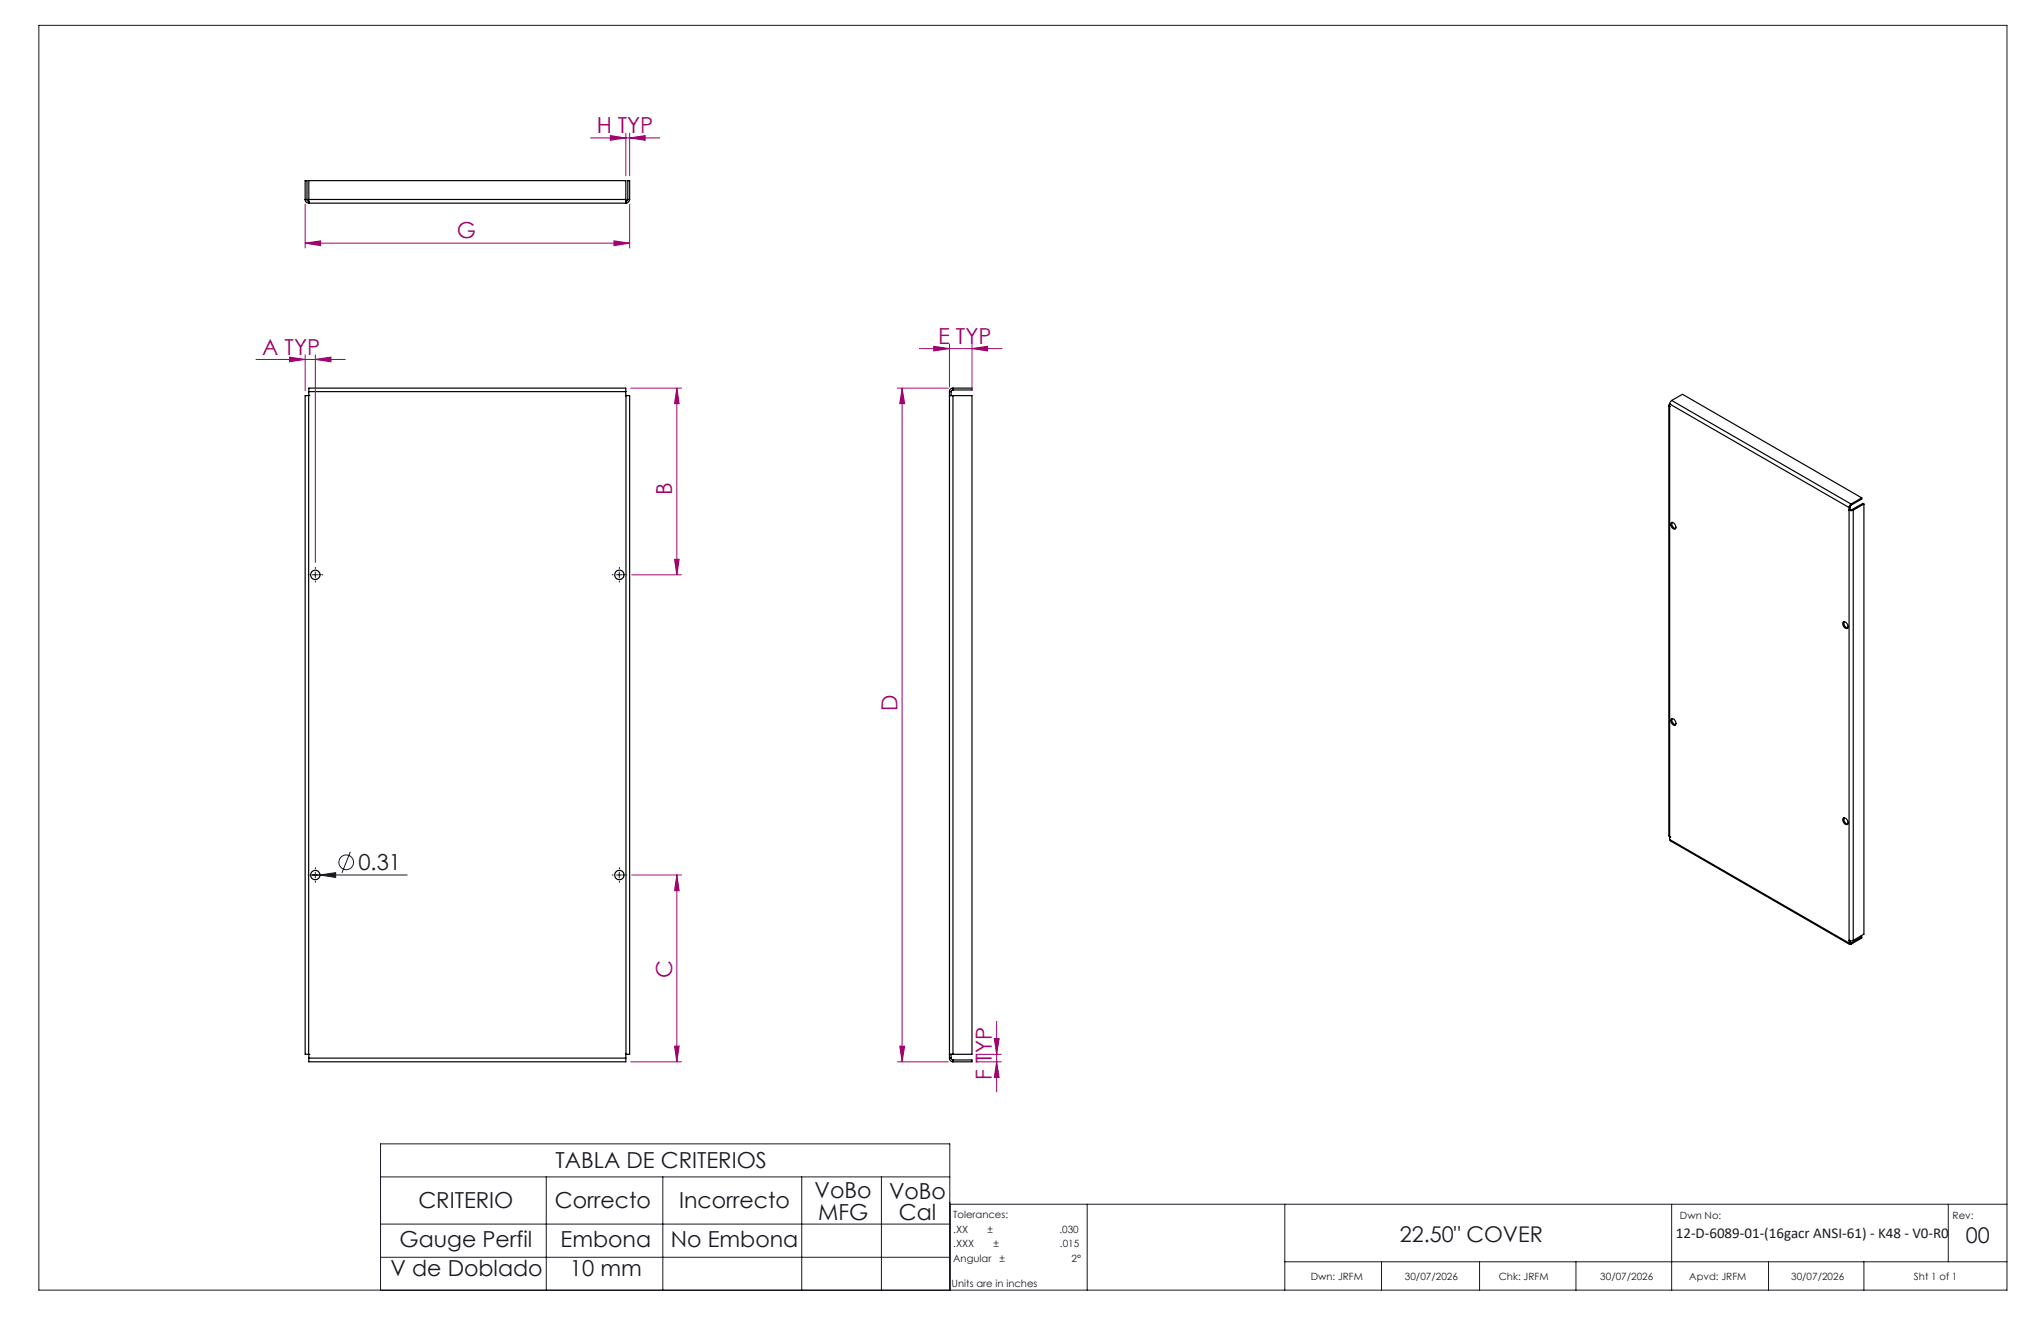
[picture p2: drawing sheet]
<svg xmlns="http://www.w3.org/2000/svg" width="432mm" height="279mm" viewBox="0 0 432 279" stroke-linecap="round" stroke-linejoin="round" font-family="sans-serif">
<g fill="none" stroke="#191924" stroke-width=".21">
<path d="M8.2 5.4h416.4v267.5h-416.4zM66.1 121.6h1.2M66.7 121v1.2M130.4 121.6h1.3M131 121v1.2M65.7 185.1h20.4M66.7 184.5v1.2M67.7 185.1l3.3-.5v1zM74.1 180.2l-1.7 4.4M130.4 185.1h1.3M131 184.5v1.2M80.5 241.9h120.4v31h-120.4z"/>
<path d="M80.5 248.9h120.4M80.5 258.9h120.4M115.6 248.9v24M140.2 248.9v24M169.6 248.9v24M186.5 248.9v24M200.9 254.7h223.7M230 254.7v18.2M271.8 254.7v18.2M353.7 254.7v18.2M412.2 254.7v12.2M80.5 265.9h120.4"/>
<path d="M271.8 266.9h152.8M292.3 266.9v6M313 266.9v6M333.4 266.9v6M374.2 266.9v6M394.3 266.9v6"/>
<circle cx="73.2" cy="182.4" r="1.55"/>
</g>
<g fill="none" stroke="#000" stroke-width=".25">
<path d="M64.6 42.2a.78 .78 0 0 0 .7 .8M64.6 42.2v-4h.3v4M64.6 42.2h.3M64.9 42.2l.1 .2 .3 .2M65.3 42.6v.4M65.3 43h67.1M65.3 42.6h.1M65.3 42.2v.8M65.3 42.2v-4h67.1v4M65.3 42.2h67.1M132.4 42.2v.8M132.4 42.6h.1"/>
<path d="M132.4 42.6v.4M132.8 42.2l-.1 .3-.3 .1M132.8 42.2v-4h.4v4M132.8 42.2h.4M133.2 42.2a.85 .85 0 0 1-.8 .8M65.3 83.7h-.7v139.3h.7M65.3 83.7h.1M65.3 83.6h.1M65.3 82.8v-.7h67.1v.7M65.3 82.8v141M65.3 82.8h67.1M132.4 83.6h.1"/>
<path d="M132.4 82.8v.9M132.4 83.7h.8v139.3h-.8M132.4 83.7v139.3M200.9 83.7h.7M200.9 82.8h.3M200.9 82.8v141M200.9 83.6h.3M201.2 82.8v.9M201.6 82.1a.72 .72 0 0 0-.7 .7M201.6 82.5h-.2l-.2 .3M201.6 83.7h4v139.3h-4M201.6 82.1h4v.4h-4"/>
<path d="M201.6 82.1v.4M201.6 83.7v139.3M353.1 85.7v91.1l.2 .2M353.2 85.5a.26 .26 0 0 0-.1 .2 .26 .26 0 0 0 .1 .3M353.2 85.5h.1M353.2 85.4l38 22M353.2 85.4v92.2M353.2 86h.1M353.7 84.7l-.5 .7M353.7 84.7l37.9 21.9M353.7 84.7l2.3-1.3 37.9 21.9M353.5 110.6a.77 .77 0 0 1 .8 .1 .77 .77 0 0 1 .3 .8l-.1 .2a.6 .6 0 0 1-.6 .1 .6 .6 0 0 1-.4-.6z"/>
<path d="M353.8 110.5a.97 .97 0 0 0 .7 1.3M391.2 107.9h.1M391.2 107.9l.4 .1 .5-.1M391.2 107.4v92.1M391.4 107.8h.4M391.4 107.8h.1M391.4 107.2l-.2 .2M391.4 107.2v.5l-.2 .2M391.4 107.8l-.2 .1M391.6 106.6l-.3 .3-.1 .5M391.6 106.9l-.2 .3M391.6 106.6v.3"/>
<path d="M391.8 107.8l.3 .1M392.1 107.9v91M393.9 105.3v.3l-2.3 1.3M393.9 105.3l-2.3 1.3M394.3 106.6l-2.2 1.3M394.3 106.6v91l-2.2 1.3M394.3 106.6l-.2-.1-2.3 1.3M389.9 131.7a.7 .7 0 0 1 .7 0 .7 .7 0 0 1 .3 .6 .44 .44 0 0 1-.2 .7 .44 .44 0 0 1-.6-.4l-.2-.4zM390.1 131.5a1.07 1.07 0 0 0 .8 1.3M353.5 152.1a.81 .81 0 0 1 .9 .3 .81 .81 0 0 1 .1 .9 .84 .84 0 0 1-1-1zM353.8 152a.99 .99 0 0 0 .7 1.3M353.2 177.6l.2 .2 37.9 21.9"/>
<path d="M353.2 177.6l38 21.9M353.3 177h.1M389.9 173.1a.83 .83 0 0 1 .9 .3 .83 .83 0 0 1 .1 .9 .9 .9 0 0 1-1-1.2zM390.1 173a1.07 1.07 0 0 0 .8 1.3M391.2 198.9h.1M391.2 198.9l.2 .1 .7-.1M391.2 199.5a.25 .25 0 0 0 .1 .2 .25 .25 0 0 0 .3 0M391.4 199.3l.2 .2M391.4 199v.3M391.4 199.3l-.2 .2M391.6 199.5v.2M393.6 198l.3 .2"/>
<path d="M393.9 198.2v.2l-2.3 1.3M393.9 198.2l-2.3 1.3M65.3 223h.1M65.3 223.8v.8h67.1v-.8M65.3 223.8h67.1M132.4 223h.1M132.4 223v.8M200.9 223h.7M200.9 223.8a.73 .73 0 0 0 .7 .8M200.9 223.8h.3M200.9 223h.3M201.2 223.8l.4 .4"/>
<path d="M201.2 223v.8M201.6 224.2h4v.4h-4M201.6 224.2v.4"/>
<circle cx="66.7" cy="121.6" r=".99"/>
<circle cx="131" cy="121.6" r=".99"/>
<circle cx="66.7" cy="185.1" r=".99"/>
<circle cx="131" cy="185.1" r=".99"/>
</g>
<g fill="none" stroke="#a0006e" stroke-width=".21">
<path d="M124.9 29.2h14.7M129.1 28.7l3.3 .5-3.3 .5zM132.4 28.2v9M133.2 29.2l3.3-.5v1zM133.2 28.2v9M64.6 51.4l3.2-.5v1.1zM64.6 43.2v9.3M64.6 51.4h68.6M129.9 50.9l3.3 .5-3.3 .6zM133.2 43.2v9.3M54.2 76h18.9M61.2 75.5l3.4 .5-3.4 .5z"/>
<path d="M64.6 75v7.7M66.7 76l3.3-.5v1zM66.7 75v44M194.5 73.7h17.5M197.6 73.2l3.3 .5-3.3 .5zM200.9 72.7v9.1M205.6 73.7l3.3-.5v1zM205.6 72.7v10M133.4 82.1h10.8M143.2 82.1l.5 3.3h-1zM143.2 82.1v39.5M189.9 82.1h10.7"/>
<path d="M190.9 82.1l.5 3.3h-1zM190.9 82.1v142.5M142.7 118.3h1l-.5 3.3zM133.6 121.6h10.6M133.6 185.1h10.6M143.2 185.1l.5 3.3h-1zM143.2 185.1v39.5M210.4 219.7h1l-.5 3.3zM210.9 216v14.9M133.4 224.6h10.8M142.7 221.3h1l-.5 3.3zM189.9 224.6h10.7"/>
<path d="M190.4 221.3h1l-.5 3.3zM206.6 223h5.2M206.6 224.6h5.2M210.9 224.6l.5 3.3h-1z"/>
</g>
<g fill="none" stroke="#191924" stroke-width=".21" stroke-dasharray="15.2 1.3 1.3 1.3" stroke-linecap="butt">
<path d="M65.5 121.6h-.4M66.7 120.3v-.4M66.7 122.8v.4M68 121.6h.3M129.8 121.6h-.4M131.1 120.3v-.4M131.1 122.8v.4M132.3 121.6h.4M65.5 185.1h-.4M66.7 183.8v-.4M66.7 186.3v.4M68 185.1h.3"/>
<path d="M129.8 185.1h-.4M131.1 183.8v-.4M131.1 186.3v.4M132.3 185.1h.4"/>
</g>
<path d="M67.7 185.1l3.3-.5v1z" fill="#191924"/>
<g fill="#a0006e">
<path d="M129.1 28.7l3.3 .5-3.3 .5zM133.2 29.2l3.3-.5v1z"/>
<path d="M61.2 75.5l3.4 .5-3.4 .5zM66.7 76l3.3-.5v1z"/>
<path d="M210.4 219.7h1l-.5 3.3zM210.9 224.6l.5 3.3h-1z"/>
<path d="M143.2 82.1l.5 3.3h-1zM142.7 118.3h1l-.5 3.3zM143.2 185.1l.5 3.3h-1zM142.7 221.3h1l-.5 3.3z"/>
<path d="M190.9 82.1l.5 3.3h-1zM190.4 221.3h1l-.5 3.3z"/>
<path d="M64.6 51.4l3.2-.5v1.1zM129.9 50.9l3.3 .5-3.3 .6z"/>
<path d="M197.6 73.2l3.3 .5-3.3 .5zM205.6 73.7l3.3-.5v1z"/>
</g>
<g font-size="4.7" fill="#a0006e">
<text x="126.2" y="28.1">H TYP</text>
<text x="96.6" y="50.4">G</text>
<text x="55.5" y="75">A TYP</text>
<text x="198.5" y="72.7">E TYP</text>
<text x="142.2" y="104.6" transform="rotate(-90 142.2 104.6)">B</text>
<text x="189.9" y="150.3" transform="rotate(-90 189.9 150.3)">D</text>
<text x="142.2" y="206.9" transform="rotate(-90 142.2 206.9)">C</text>
<text x="209.9" y="228.3" transform="rotate(-90 209.9 228.3)">F TYP</text>
</g>
<g font-size="4.7" fill="#191924">
<text x="75.8" y="184.1">0.31</text>
<text x="117.5" y="247">TABLA DE CRITERIOS</text>
<text x="88.5" y="255.6">CRITERIO</text>
<text x="117.4" y="255.6">Correcto</text>
<text x="143.7" y="255.6">Incorrecto</text>
<text x="172.3" y="253.5">VoBo</text>
<text x="173.1" y="258">MFG</text>
<text x="188.1" y="253.5">VoBo</text>
<text x="84.5" y="263.7">Gauge Perfil</text>
<text x="118.6" y="263.7">Embona</text>
<text x="141.9" y="263.7">No Embona</text>
<text x="190.2" y="258.1">Cal</text>
<text x="82.6" y="269.9">V de Doblado</text>
<text x="120.6" y="269.9">10 mm</text>
</g>
<g font-size="4.6" fill="#191924">
<text x="296.1" y="262.7">22.50&quot; COVER</text>
<text x="415.9" y="263">00</text>
</g>
<text font-size="3.2" fill="#191924" x="354.5" y="261.8">12-D-6089-01-(16gacr ANSI-61) - K48 - V0-R0</text>
<g font-size="2.1" fill="#191924">
<text x="201.7" y="257.6">Tolerances:</text>
<text x="355.4" y="257.8">Dwn No:</text>
<text x="413.1" y="257.8">Rev:</text>
<text x="201.7" y="260.7">.XX</text>
<text x="201.7" y="263.9">.XXX</text>
<text x="208.9" y="260.7">±</text>
<text x="210.2" y="263.9">±</text>
<text x="224.1" y="260.7">.030</text>
<text x="224.3" y="263.9">.015</text>
<text x="201.7" y="267">Angular</text>
<text x="211.5" y="267">±</text>
<text x="226.7" y="267">2°</text>
<text x="201.3" y="272.3">Units are in inches</text>
<text x="277.3" y="270.7">Dwn: JRFM</text>
<text x="297.2" y="270.7">30/07/2026</text>
<text x="317.1" y="270.7">Chk: JRFM</text>
<text x="338.6" y="270.7">30/07/2026</text>
<text x="357.4" y="270.7">Apvd: JRFM</text>
<text x="378.9" y="270.7">30/07/2026</text>
<text x="404.9" y="270.7">Sht 1 of 1</text>
</g>
</svg>
